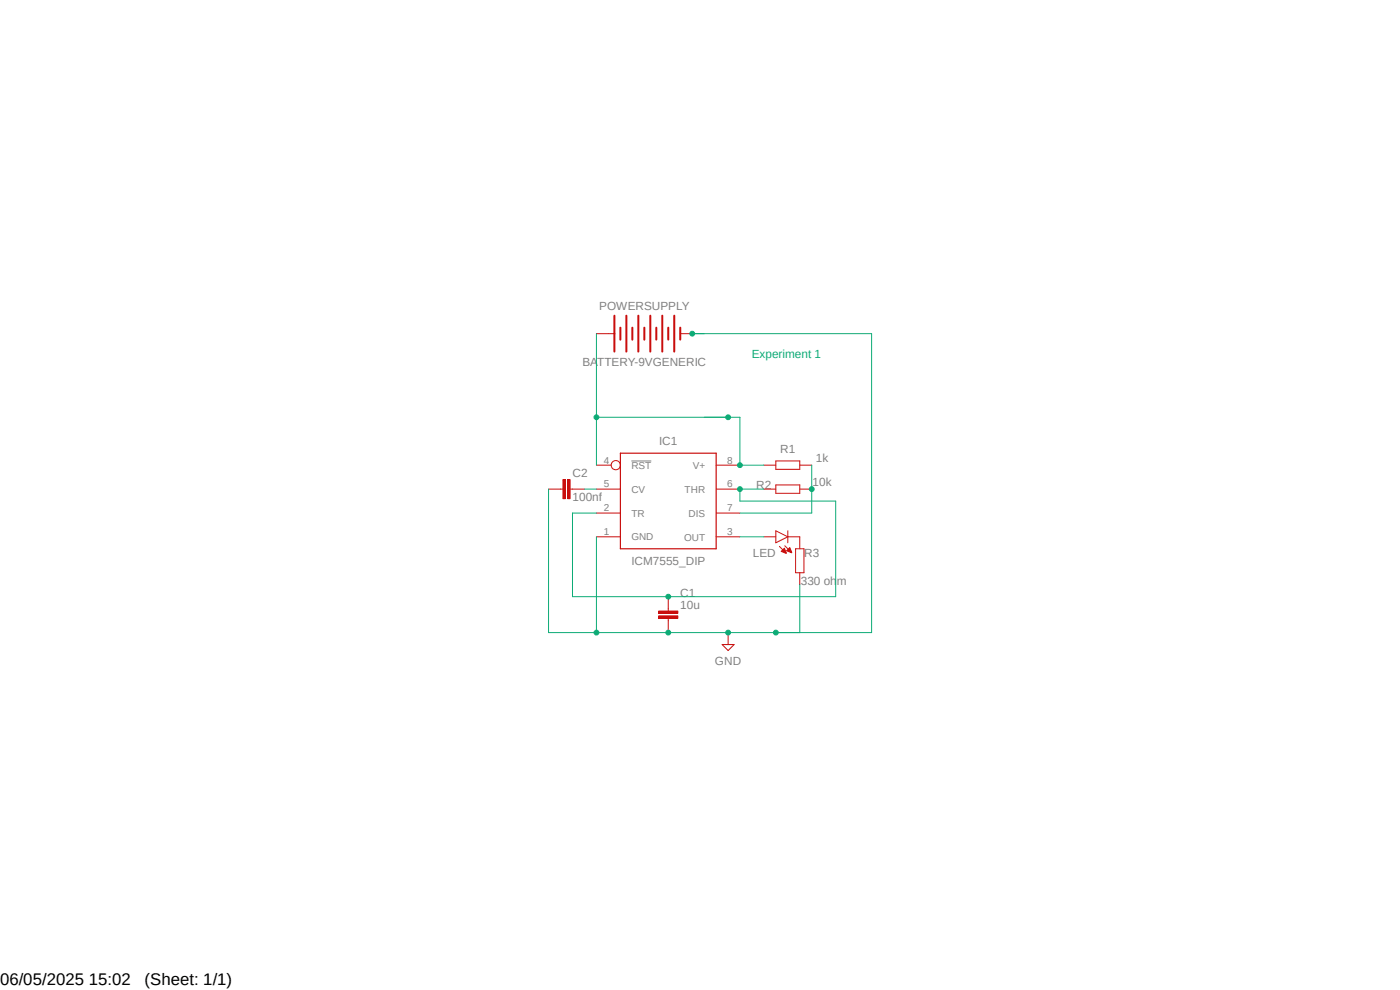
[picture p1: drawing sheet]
<svg xmlns="http://www.w3.org/2000/svg" width="297mm" height="210mm" viewBox="0 0 297 210" stroke-linecap="round" stroke-linejoin="round" font-family="sans-serif">
<path d="M112 63.1l73 78.6M185 63.1l-73 78.6" fill="none" stroke="#fff" stroke-width=".21"/>
<path d="M133.9 97.8h4.3" fill="none" stroke="#808080" stroke-width=".21"/>
<g fill="none" stroke="#c90d0c" stroke-width=".21">
<path d="M126.5 70.8h3.8M144.3 70.8h2.6M126.5 98.7h3.1M151.9 98.7h5.1M162.1 98.7h2.5M164.6 97.8h5.1v1.8h-5.1zM169.7 98.7h2.5M126.5 113.9h5.1M126.5 108.8h5.1M126.5 103.8h5.1M151.9 113.9h5.1M151.9 108.8h5.1"/>
<path d="M151.9 103.8h5.1M162.1 103.8h2.5M164.6 102.9h5.1v1.7h-5.1zM168.8 116.4h1.8v5.1h-1.8zM169.7 103.8h2.5M169.7 113.9v2.5M169.7 121.5v2.5"/>
<circle cx="130.6" cy="98.7" r=".98"/>
</g>
<path d="M131.6 96.1h20.3v20.3h-20.3z" fill="none" stroke="#c90d0c" stroke-width=".25"/>
<path d="M130.3 67v7.6M131.6 69.5v2.6M132.9 67v7.6M134.2 69.5v2.6M135.4 67v7.6M136.7 69.5v2.6M138 67v7.6M139.2 69.5v2.6M140.5 67v7.6M141.8 69.5v2.6M143 67v7.6M144.3 69.5v2.6" fill="none" stroke="#c90d0c" stroke-width=".42"/>
<path d="M139.7 130.6h4.1v.5h-4.1z" fill-rule="evenodd" fill="#c90d0c"/>
<path d="M139.7 130.6h4.1v.5h-4.1z" fill="none" stroke="#c90d0c" stroke-width=".21"/>
<path d="M139.7 129.6h4.1v.5h-4.1z" fill-rule="evenodd" fill="#c90d0c"/>
<path d="M139.7 129.6h4.1v.5h-4.1zM141.8 126.6v3M141.8 131.1v3.1" fill="none" stroke="#c90d0c" stroke-width=".21"/>
<path d="M119.4 101.7h.5v4.1h-.5z" fill-rule="evenodd" fill="#c90d0c"/>
<path d="M119.4 101.7h.5v4.1h-.5z" fill="none" stroke="#c90d0c" stroke-width=".21"/>
<path d="M120.4 101.7h.5v4.1h-.5z" fill-rule="evenodd" fill="#c90d0c"/>
<path d="M116.4 103.8h3M120.4 101.7h.5v4.1h-.5zM120.9 103.8h3.1M162.1 113.9h2.5M164.6 112.6l2.5 1.3-2.5 1.2zM165.4 115.9l1.4 1.4M166.5 115.8l1.4 1.4M167.1 113.9h2.6M167.1 112.6v2.5M153.2 136.7h2.5l-1.2 1.3zM154.5 134.2v2.5" fill="none" stroke="#c90d0c" stroke-width=".21"/>
<path d="M165.7 117l.7-.7 .4 1z" fill-rule="evenodd" fill="#c90d0c"/>
<path d="M165.7 117l.7-.7 .4 1z" fill="none" stroke="#c90d0c" stroke-width=".21"/>
<path d="M166.9 116.8l.7-.6 .4 1z" fill-rule="evenodd" fill="#c90d0c"/>
<path d="M166.9 116.8l.7-.6 .4 1z" fill="none" stroke="#c90d0c" stroke-width=".21"/>
<path d="M126.5 98.7v-10.2h30.5v10.2" fill="none" stroke="#0dab76" stroke-width=".21"/>
<circle cx="154.5" cy="88.5" r=".51" fill="#0dab76"/>
<g fill="none" stroke="#0dab76" stroke-width=".21">
<path d="M126.5 70.8v17.7M149.4 88.5h5.1"/>
<circle cx="154.5" cy="88.5" r=".51"/>
</g>
<circle cx="126.5" cy="88.5" r=".51" fill="#0dab76"/>
<g fill="none" stroke="#0dab76" stroke-width=".21">
<path d="M157 98.7h5.1"/>
<circle cx="126.5" cy="88.5" r=".51"/>
</g>
<circle cx="157" cy="98.7" r=".51" fill="#0dab76"/>
<g fill="none" stroke="#0dab76" stroke-width=".21">
<path d="M146.9 70.8h38v63.4"/>
<circle cx="157" cy="98.7" r=".51"/>
</g>
<circle cx="146.8" cy="70.8" r=".51" fill="#0dab76"/>
<g fill="none" stroke="#0dab76" stroke-width=".21">
<path d="M126.5 113.9v20.3h15.3M164.6 134.2h20.3M169.7 124v10.2"/>
<circle cx="146.8" cy="70.8" r=".51"/>
</g>
<circle cx="141.8" cy="134.2" r=".51" fill="#0dab76"/>
<g fill="none" stroke="#0dab76" stroke-width=".21">
<path d="M116.4 103.8v30.4h10.1M141.8 134.2h22.8"/>
<circle cx="141.8" cy="134.2" r=".51"/>
</g>
<circle cx="126.5" cy="134.2" r=".51" fill="#0dab76"/>
<circle cx="126.5" cy="134.2" r=".51" fill="none" stroke="#0dab76" stroke-width=".21"/>
<circle cx="164.6" cy="134.2" r=".51" fill="#0dab76"/>
<circle cx="164.6" cy="134.2" r=".51" fill="none" stroke="#0dab76" stroke-width=".21"/>
<circle cx="154.5" cy="134.2" r=".51" fill="#0dab76"/>
<g fill="none" stroke="#0dab76" stroke-width=".21">
<path d="M162.1 103.8h-5.1v2.5h20.3v20.3h-55.8v-17.8h5"/>
<circle cx="154.5" cy="134.2" r=".51"/>
</g>
<circle cx="157" cy="103.8" r=".51" fill="#0dab76"/>
<circle cx="157" cy="103.8" r=".51" fill="none" stroke="#0dab76" stroke-width=".21"/>
<circle cx="141.8" cy="126.6" r=".51" fill="#0dab76"/>
<g fill="none" stroke="#0dab76" stroke-width=".21">
<path d="M172.2 98.7v10.1h-15.2"/>
<circle cx="141.8" cy="126.6" r=".51"/>
</g>
<circle cx="172.2" cy="103.8" r=".51" fill="#0dab76"/>
<g fill="none" stroke="#0dab76" stroke-width=".21">
<path d="M124 103.8h2.5M157 113.9h5.1"/>
<circle cx="172.2" cy="103.8" r=".51"/>
</g>
<g font-size="3.6">
<text x="0" y="208.9">06/05/2025 15:02</text>
<text x="30.7" y="208.9">(Sheet: 1/1)</text>
</g>
<g font-size="2.5" fill="#808080">
<text x="127.1" y="65.7">POWERSUPPLY</text>
<text x="123.6" y="77.6">BATTERY-9VGENERIC</text>
<text x="139.9" y="94.5">IC1</text>
<text x="121.5" y="101.2">C2</text>
<text x="165.5" y="96.1">R1</text>
<text x="173.1" y="97.9">1k</text>
<text x="121.5" y="106.3">100nf</text>
<text x="160.4" y="103.8">R2</text>
<text x="172.4" y="103">10k</text>
<text x="134" y="119.8">ICM7555_DIP</text>
<text x="159.7" y="118.2">LED</text>
<text x="170.6" y="118.2">R3</text>
<text x="169.9" y="124">330 ohm</text>
<text x="144.3" y="129.1">10u</text>
<text x="144.3" y="126.6">C1</text>
<text x="151.7" y="141.1">GND</text>
</g>
<text font-size="2.5" fill="#0dab76" x="159.5" y="75.9">Experiment 1</text>
<g font-size="2.1" fill="#808080">
<text x="128.1" y="98.3">4</text>
<text x="133.9" y="99.4">RST</text>
<text x="147" y="99.4">V+</text>
<text x="154.3" y="98.3">8</text>
<text x="128.1" y="103.4">5</text>
<text x="133.9" y="104.5">CV</text>
<text x="145.2" y="104.5">THR</text>
<text x="154.3" y="103.4">6</text>
<text x="128.1" y="113.5">1</text>
<text x="128.1" y="108.5">2</text>
<text x="133.9" y="109.6">TR</text>
<text x="146.1" y="109.6">DIS</text>
<text x="154.3" y="113.5">3</text>
<text x="154.3" y="108.5">7</text>
<text x="133.9" y="114.6">GND</text>
<text x="145.1" y="114.7">OUT</text>
</g>
</svg>
